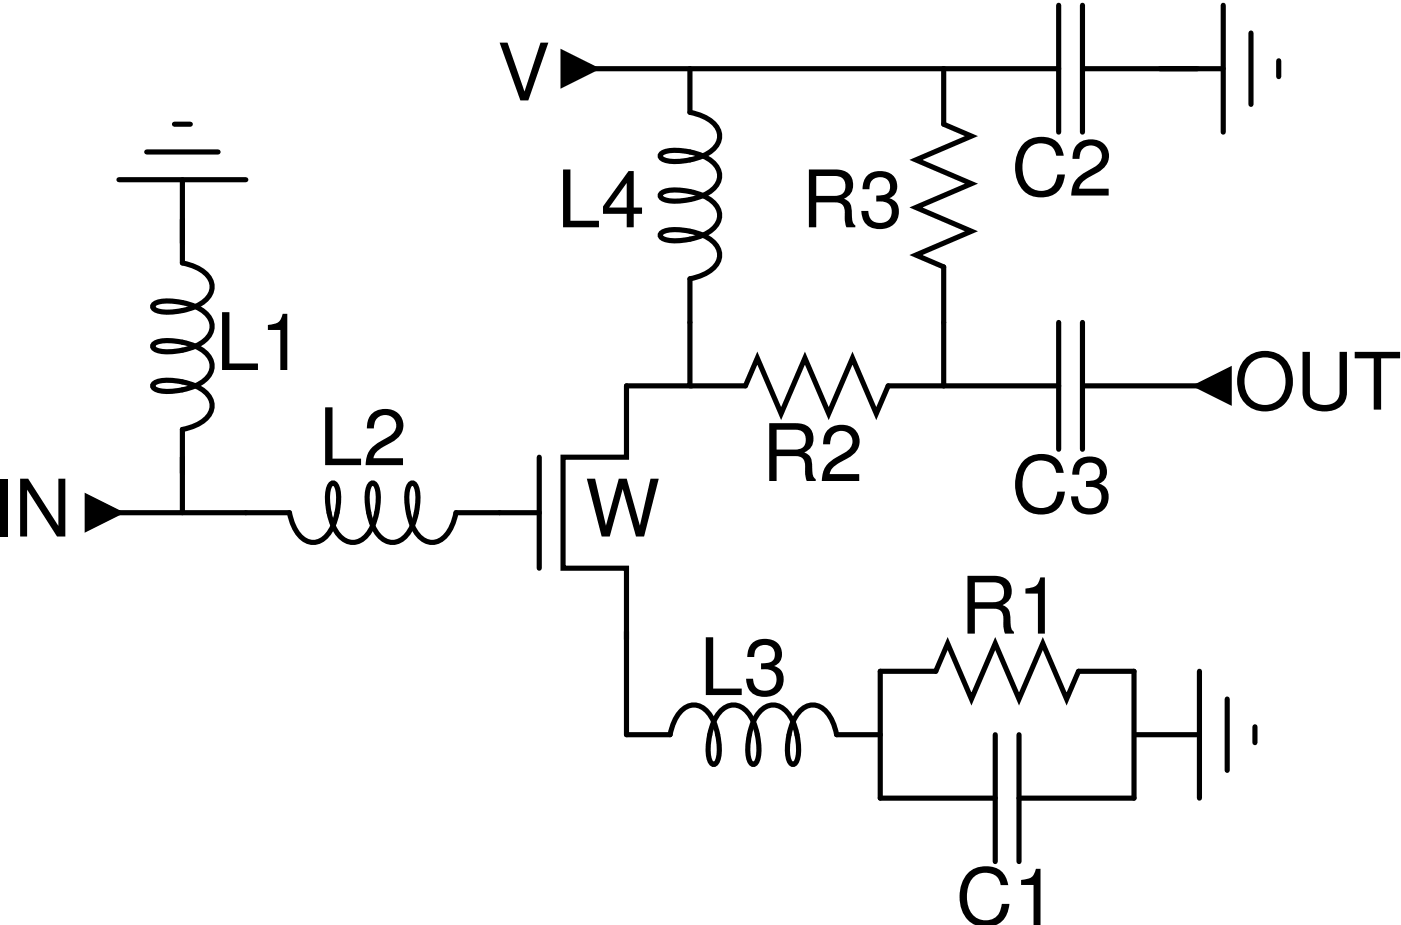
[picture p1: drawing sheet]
<svg xmlns="http://www.w3.org/2000/svg" width="93mm" height="62mm" viewBox="0 0 93 62" stroke-linecap="round" stroke-linejoin="round" font-family="sans-serif">
<path d="M37.6 3.5l2.1 1.1-2.1 1zM5.8 33.2l2.1 1-2.1 1.1zM79.9 25.8l2.1-1.1v2.1z" fill="#000"/>
<g fill="none" stroke="#000" stroke-width=".34">
<path d="M7.9 12h8.5M9.8 10.1h4.8M11.6 8.3h1.1M12.2 12v5.6a2.24 2.24 0 0 1 1.9 1.3 1.49 1.49 0 0 1-1.1 1.6 3.5 3.5 0 0 1-2.7 .2l-.1-.2 .1-.2a3.7 3.7 0 0 1 3.6 .8 1.15 1.15 0 0 1-.4 1.7 4 4 0 0 1-3.2 .5l-.1-.2 .1-.2a3.7 3.7 0 0 1 3.6 .9 1.15 1.15 0 0 1-.4 1.7 4 4 0 0 1-3.2 .4l-.1-.1 .1-.2a3.7 3.7 0 0 1 3.6 .8 1.15 1.15 0 0 1-.4 1.7l-.5 .3-.8 .3v5.5M37.6 3.5l2.1 1.1-2.1 1zM39.7 4.6h30.9M46 4.6v2.9a2.24 2.24 0 0 1 2 1.4 1.49 1.49 0 0 1-1.2 1.5 3.5 3.5 0 0 1-2.6 .2l-.1-.2 .1-.2a3.7 3.7 0 0 1 3.6 .9 1.15 1.15 0 0 1-.4 1.7 4 4 0 0 1-3.2 .4l-.1-.1 .1-.2a3.7 3.7 0 0 1 3.6 .8 1.15 1.15 0 0 1-.4 1.7 4 4 0 0 1-3.2 .5l-.1-.2 .1-.2a3.7 3.7 0 0 1 3.6 .9 1.15 1.15 0 0 1-.4 1.7l-.6 .3-.8 .2v7.2h-4.2v4.7h-4.2v7.4h4.2v4.8M63 4.6v3.7l1.8 .8-3.7 1.6 3.7 1.6-3.7 1.5 3.7 1.6-3.7 1.6 1.9 .8v8M70.6 .4v8.4M72.2 4.6h9.4M72.2 .4v8.4M81.6 .4v8.4"/>
<path d="M83.5 2.2v4.8M85.3 4.1v1M5.8 33.2l2.1 1-2.1 1.1zM7.9 34.2h11.4a2.24 2.24 0 0 0 1.4 2 1.49 1.49 0 0 0 1.6-1.2 3.5 3.5 0 0 0 .1-2.6l-.2-.2-.2 .2a3.7 3.7 0 0 0 .9 3.6 1.15 1.15 0 0 0 1.7-.4 4 4 0 0 0 .5-3.2l-.2-.2-.2 .2a3.7 3.7 0 0 0 .8 3.6 1.15 1.15 0 0 0 1.7-.4 4 4 0 0 0 .5-3.2l-.2-.2-.2 .2a3.7 3.7 0 0 0 .9 3.6 1.15 1.15 0 0 0 1.7-.4l.3-.6 .2-.8h5.6M36 30.5v7.4M46 25.8h3.7l.8-1.9 1.6 3.7 1.6-3.7 1.6 3.7 1.6-3.7 1.6 3.7 .8-1.8h11.3M70.6 21.5v8.5M72.2 25.8h7.7M72.2 21.5v8.5M79.9 25.8l2.1-1.1v2.1zM41.8 42.2v6.8h2.9a2.24 2.24 0 0 1 1.4-1.9 1.49 1.49 0 0 1 1.6 1.2 3.5 3.5 0 0 1 .1 2.6l-.2 .1-.2-.1a3.7 3.7 0 0 1 .9-3.6 1.15 1.15 0 0 1 1.7 .4 4 4 0 0 1 .5 3.2l-.2 .1-.2-.1a3.7 3.7 0 0 1 .8-3.6 1.15 1.15 0 0 1 1.7 .4 4 4 0 0 1 .5 3.2l-.2 .1-.2-.1a3.7 3.7 0 0 1 .9-3.6 1.15 1.15 0 0 1 1.7 .4l.3 .6 .2 .7h2.9M66.4 53.3h-7.7v-8.5h3.7l.8-1.8 1.6 3.7 1.6-3.7 1.6 3.7 1.6-3.7 1.6 3.7 .8-1.9h3.7v8.5h-7.7"/>
<path d="M66.4 49v8.5M68 49v8.5M75.8 49h4.2M80 44.8v8.5M81.9 46.7v4.7M83.7 48.5v1.1"/>
</g>
<g font-size="5.3">
<text x="33.2" y="6.7">V</text>
<text x="37.1" y="15.2">L4</text>
<text x="53.5" y="15.2">R3</text>
<text x="67.5" y="13.1">C2</text>
<text x="14.4" y="24.7">L1</text>
<text x="82.3" y="27.3">OUT</text>
<text x="-.5" y="35.8">IN</text>
<text x="21.3" y="31">L2</text>
<text x="39" y="35.8">W</text>
<text x="50.8" y="32.1">R2</text>
<text x="67.5" y="34.2">C3</text>
<text x="46.7" y="46.4">L3</text>
<text x="64.1" y="42.3">R1</text>
<text x="63.8" y="61.7">C1</text>
</g>
</svg>
